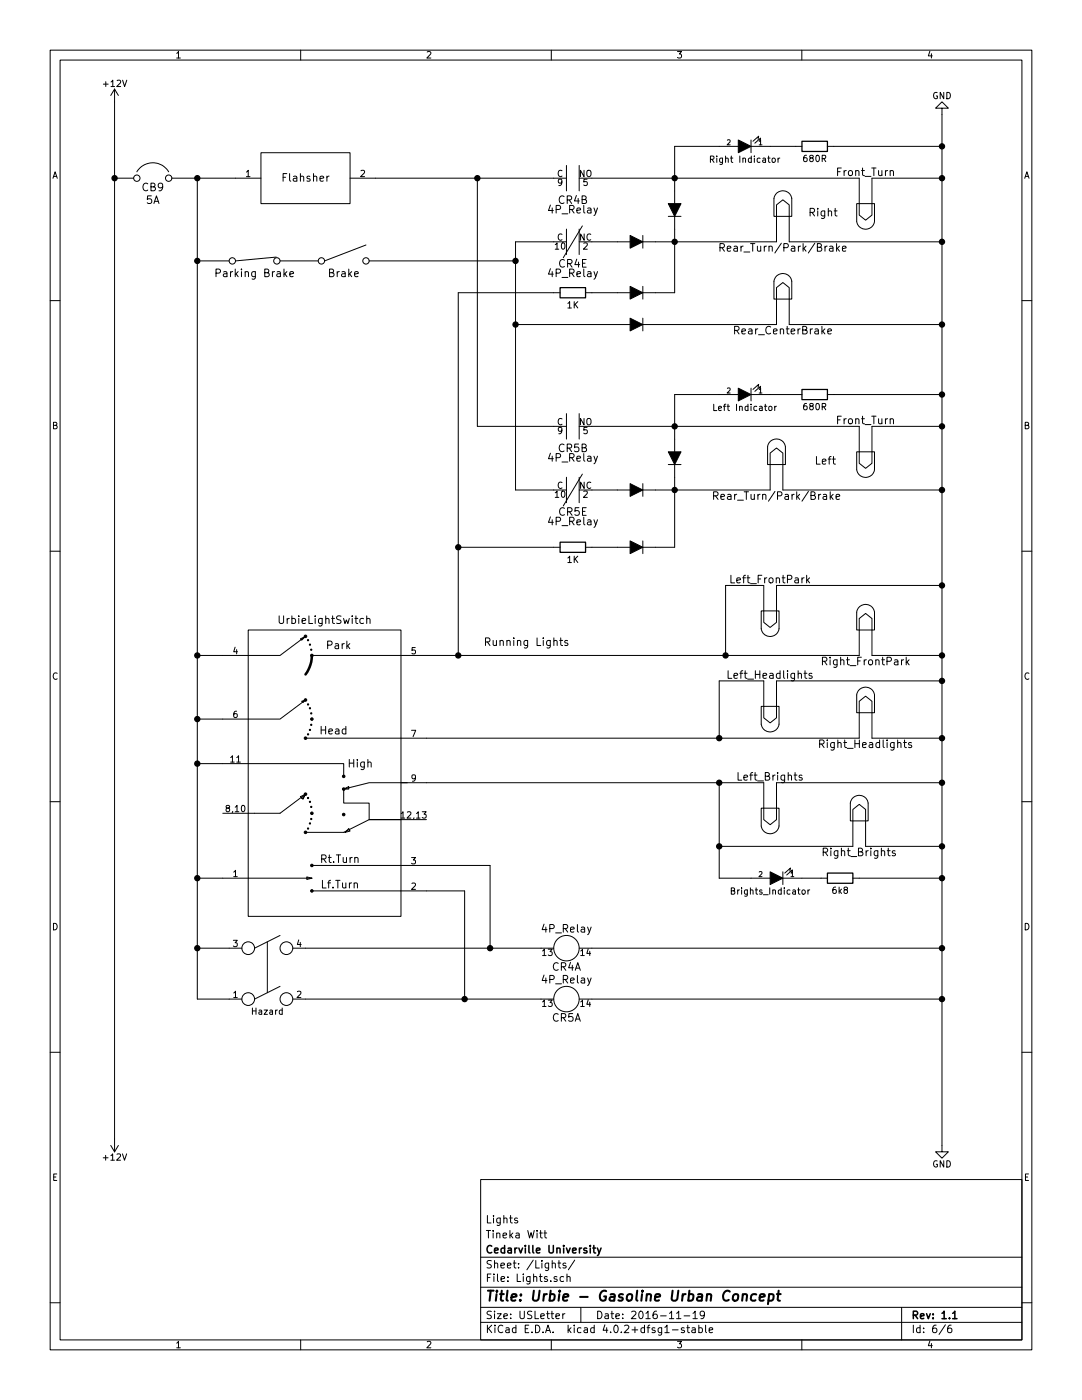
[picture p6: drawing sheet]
EESchema Schematic File Version 2
LIBS:UrbieSchematics-rescue
LIBS:power
LIBS:device
LIBS:transistors
LIBS:conn
LIBS:linear
LIBS:regul
LIBS:74xx
LIBS:cmos4000
LIBS:adc-dac
LIBS:memory
LIBS:xilinx
LIBS:microcontrollers
LIBS:dsp
LIBS:microchip
LIBS:analog_switches
LIBS:motorola
LIBS:texas
LIBS:intel
LIBS:audio
LIBS:interface
LIBS:digital-audio
LIBS:philips
LIBS:display
LIBS:cypress
LIBS:siliconi
LIBS:opto
LIBS:atmel
LIBS:contrib
LIBS:valves
LIBS:Supermileage
LIBS:UrbieSchematics-cache
EELAYER 25 0
EELAYER END
$Descr USLetter 8500 11000 portrait
encoding utf-8
Sheet 6 6
Title "Urbie - Gasoline Urban Concept"
Date "2016-11-19"
Rev "1.1"
Comp "Cedarville University"
Comment1 "Tineka Witt"
Comment2 "Lights"
Comment3 ""
Comment4 ""
$EndDescr
$Comp
L Light Rear_Turn/Park/Brake
U 1 1
P 6150 1750
F 0 "Rear_Turn/Park/Brake" H 6150 1550 60  0000 C CNN
F 1 "Light" H 6150 2050 60  0001 C CNN
F 2 "" H 6150 1750 60  0001 C CNN
F 3 "" H 6150 1750 60  0001 C CNN
	1    6150 1750
	1    0    0    -1  
$EndComp
$Comp
L Flahsher U?
U 1 1
P 2400 1400
F 0 "U?" H 2400 1300 60  0001 C CNN
F 1 "Flahsher" H 2400 1400 60  0000 C CNN
F 2 "" H 2850 1950 60  0001 C CNN
F 3 "" H 2850 1950 60  0001 C CNN
	1    2400 1400
	1    0    0    -1  
$EndComp
$Comp
L SW_SPST Brake
U 1 1
P 2700 2050
F 0 "Brake" H 2700 2200 60  0001 C CNN
F 1 "Brake" H 2700 1950 60  0000 C CNN
F 2 "" H 2700 2050 60  0000 C CNN
F 3 "" H 2700 2050 60  0000 C CNN
	1    2700 2050
	1    0    0    -1  
$EndComp
$Comp
L 4P_Relay CR4
U 2 1
P 4500 1400
F 0 "CR4" H 4500 1225 60  0000 C CNN
F 1 "4P_Relay" H 4500 1150 60  0000 C CNN
F 2 "" H 4500 1400 60  0000 C CNN
F 3 "" H 4500 1400 60  0000 C CNN
	2    4500 1400
	1    0    0    -1  
$EndComp
$Comp
L D D?
U 1 1
P 5300 1650
F 0 "D?" H 5300 1750 50  0001 C CNN
F 1 "D" H 5300 1550 50  0001 C CNN
F 2 "" H 5300 1650 50  0000 C CNN
F 3 "" H 5300 1650 50  0000 C CNN
	1    5300 1650
	0    -1   -1   0   
$EndComp
$Comp
L D D?
U 1 1
P 5000 1900
F 0 "D?" H 5000 2000 50  0001 C CNN
F 1 "D" H 5000 1800 50  0001 C CNN
F 2 "" H 5000 1900 50  0000 C CNN
F 3 "" H 5000 1900 50  0000 C CNN
	1    5000 1900
	-1   0    0    1   
$EndComp
$Comp
L D D?
U 1 1
P 5000 2300
F 0 "D?" H 5000 2400 50  0001 C CNN
F 1 "D" H 5000 2200 50  0001 C CNN
F 2 "" H 5000 2300 50  0000 C CNN
F 3 "" H 5000 2300 50  0000 C CNN
	1    5000 2300
	-1   0    0    1   
$EndComp
$Comp
L R 1K
U 1 1
P 4500 2300
F 0 "1K" V 4580 2300 50  0001 C CNN
F 1 "1K" V 4600 2300 50  0000 C CNN
F 2 "" V 4430 2300 50  0000 C CNN
F 3 "" H 4500 2300 50  0000 C CNN
	1    4500 2300
	0    1    1    0   
$EndComp
$Comp
L Light Front_Turn
U 1 1
P 6800 1550
F 0 "Front_Turn" H 6800 1350 60  0000 C CNN
F 1 "Light" H 6800 1850 60  0001 C CNN
F 2 "" H 6800 1550 60  0001 C CNN
F 3 "" H 6800 1550 60  0001 C CNN
	1    6800 1550
	-1   0    0    1   
$EndComp
$Comp
L GND #PWR?
U 1 1
P 7400 900
F 0 "#PWR?" H 7400 650 50  0001 C CNN
F 1 "GND" H 7400 750 50  0000 C CNN
F 2 "" H 7400 900 50  0000 C CNN
F 3 "" H 7400 900 50  0000 C CNN
	1    7400 900 
	-1   0    0    1   
$EndComp
$Comp
L GND #PWR?
U 1 1
P 7400 9000
F 0 "#PWR?" H 7400 8750 50  0001 C CNN
F 1 "GND" H 7400 8850 50  0000 C CNN
F 2 "" H 7400 9000 50  0000 C CNN
F 3 "" H 7400 9000 50  0000 C CNN
	1    7400 9000
	1    0    0    -1  
$EndComp
$Comp
L 4P_Relay CR5
U 2 1
P 4500 3350
F 0 "CR5" H 4500 3175 60  0000 C CNN
F 1 "4P_Relay" H 4500 3100 60  0000 C CNN
F 2 "" H 4500 3350 60  0000 C CNN
F 3 "" H 4500 3350 60  0000 C CNN
	2    4500 3350
	1    0    0    -1  
$EndComp
$Comp
L D D?
U 1 1
P 5000 3850
F 0 "D?" H 5000 3950 50  0001 C CNN
F 1 "D" H 5000 3750 50  0001 C CNN
F 2 "" H 5000 3850 50  0000 C CNN
F 3 "" H 5000 3850 50  0000 C CNN
	1    5000 3850
	-1   0    0    1   
$EndComp
$Comp
L D D?
U 1 1
P 5300 3600
F 0 "D?" H 5300 3700 50  0001 C CNN
F 1 "D" H 5300 3500 50  0001 C CNN
F 2 "" H 5300 3600 50  0000 C CNN
F 3 "" H 5300 3600 50  0000 C CNN
	1    5300 3600
	0    -1   -1   0   
$EndComp
$Comp
L Light Rear_Turn/Park/Brake
U 1 1
P 6100 3700
F 0 "Rear_Turn/Park/Brake" H 6100 3500 60  0000 C CNN
F 1 "Light" H 6100 4000 60  0001 C CNN
F 2 "" H 6100 3700 60  0001 C CNN
F 3 "" H 6100 3700 60  0001 C CNN
	1    6100 3700
	1    0    0    -1  
$EndComp
$Comp
L Light Front_Turn
U 1 1
P 6800 3500
F 0 "Front_Turn" H 6800 3300 60  0000 C CNN
F 1 "Light" H 6800 3800 60  0001 C CNN
F 2 "" H 6800 3500 60  0001 C CNN
F 3 "" H 6800 3500 60  0001 C CNN
	1    6800 3500
	-1   0    0    1   
$EndComp
$Comp
L 4P_Relay CR4
U 5 1
P 4500 1900
F 0 "CR4" H 4500 1725 60  0000 C CNN
F 1 "4P_Relay" H 4500 1650 60  0000 C CNN
F 2 "" H 4500 1900 60  0000 C CNN
F 3 "" H 4500 1900 60  0000 C CNN
	5    4500 1900
	1    0    0    -1  
$EndComp
$Comp
L 4P_Relay CR5
U 5 1
P 4500 3850
F 0 "CR5" H 4500 3675 60  0000 C CNN
F 1 "4P_Relay" H 4500 3600 60  0000 C CNN
F 2 "" H 4500 3850 60  0000 C CNN
F 3 "" H 4500 3850 60  0000 C CNN
	5    4500 3850
	1    0    0    -1  
$EndComp
$Comp
L R 1K
U 1 1
P 4500 4300
F 0 "1K" V 4580 4300 50  0001 C CNN
F 1 "1K" V 4600 4300 50  0000 C CNN
F 2 "" V 4430 4300 50  0000 C CNN
F 3 "" H 4500 4300 50  0000 C CNN
	1    4500 4300
	0    1    1    0   
$EndComp
$Comp
L D D?
U 1 1
P 5000 4300
F 0 "D?" H 5000 4400 50  0001 C CNN
F 1 "D" H 5000 4200 50  0001 C CNN
F 2 "" H 5000 4300 50  0000 C CNN
F 3 "" H 5000 4300 50  0000 C CNN
	1    5000 4300
	-1   0    0    1   
$EndComp
Text Notes 6400 3650 0    60   ~ 0
Left
$Comp
L Light Left_FrontPark
U 1 1
P 6050 4750
F 0 "Left_FrontPark" H 6050 4550 60  0000 C CNN
F 1 "Light" H 6050 5050 60  0001 C CNN
F 2 "" H 6050 4750 60  0001 C CNN
F 3 "" H 6050 4750 60  0001 C CNN
	1    6050 4750
	-1   0    0    1   
$EndComp
$Comp
L Light Right_FrontPark
U 1 1
P 6800 5000
F 0 "Right_FrontPark" H 6800 4800 60  0000 C CNN
F 1 "Light" H 6800 5300 60  0001 C CNN
F 2 "" H 6800 5000 60  0001 C CNN
F 3 "" H 6800 5000 60  0001 C CNN
	1    6800 5000
	1    0    0    -1  
$EndComp
$Comp
L Light Left_Headlights
U 1 1
P 6050 5500
F 0 "Left_Headlights" H 6050 5300 60  0000 C CNN
F 1 "Light" H 6050 5800 60  0001 C CNN
F 2 "" H 6050 5500 60  0001 C CNN
F 3 "" H 6050 5500 60  0001 C CNN
	1    6050 5500
	-1   0    0    1   
$EndComp
$Comp
L Light Right_Headlights
U 1 1
P 6800 5650
F 0 "Right_Headlights" H 6800 5450 60  0000 C CNN
F 1 "Light" H 6800 5950 60  0001 C CNN
F 2 "" H 6800 5650 60  0001 C CNN
F 3 "" H 6800 5650 60  0001 C CNN
	1    6800 5650
	1    0    0    -1  
$EndComp
$Comp
L Light Left_Brights
U 1 1
P 6050 6300
F 0 "Left_Brights" H 6050 6100 60  0000 C CNN
F 1 "Light" H 6050 6600 60  0001 C CNN
F 2 "" H 6050 6300 60  0001 C CNN
F 3 "" H 6050 6300 60  0001 C CNN
	1    6050 6300
	-1   0    0    1   
$EndComp
$Comp
L Light Right_Brights
U 1 1
P 6750 6500
F 0 "Right_Brights" H 6750 6300 60  0000 C CNN
F 1 "Light" H 6750 6800 60  0001 C CNN
F 2 "" H 6750 6500 60  0001 C CNN
F 3 "" H 6750 6500 60  0001 C CNN
	1    6750 6500
	1    0    0    -1  
$EndComp
$Comp
L LED Brights_Indicator
U 1 1
P 6100 6900
F 0 "Brights_Indicator" H 6150 7000 50  0000 C CNN
F 1 "LED" H 6100 6800 50  0001 C CNN
F 2 "" H 6100 6900 50  0000 C CNN
F 3 "" H 6100 6900 50  0000 C CNN
	1    6100 6900
	-1   0    0    1   
$EndComp
$Comp
L R 680Ohm
U 1 1
P 6600 6900
F 0 "680Ohm" V 6680 6900 50  0001 C CNN
F 1 "6k8" V 6700 6900 50  0000 C CNN
F 2 "" V 6530 6900 50  0000 C CNN
F 3 "" H 6600 6900 50  0000 C CNN
	1    6600 6900
	0    1    1    0   
$EndComp
$Comp
L Switch_DPST Hazard
U 1 1
P 2100 7650
F 0 "Hazard" H 2400 7700 50  0001 C CNN
F 1 "Hazard" H 2100 7350 50  0000 C CNN
F 2 "" H 2100 7650 50  0000 C CNN
F 3 "" H 2100 7650 50  0000 C CNN
	1    2100 7650
	1    0    0    -1  
$EndComp
$Comp
L 4P_Relay CR4
U 1 1
P 4450 7450
F 0 "CR4" H 4450 7300 60  0000 C CNN
F 1 "4P_Relay" H 4450 7600 60  0000 C CNN
F 2 "" H 4450 7450 60  0000 C CNN
F 3 "" H 4450 7450 60  0000 C CNN
	1    4450 7450
	1    0    0    -1  
$EndComp
$Comp
L 4P_Relay CR5
U 1 1
P 4450 7850
F 0 "CR5" H 4450 7700 60  0000 C CNN
F 1 "4P_Relay" H 4450 8000 60  0000 C CNN
F 2 "" H 4450 7850 60  0000 C CNN
F 3 "" H 4450 7850 60  0000 C CNN
	1    4450 7850
	1    0    0    -1  
$EndComp
$Comp
L Light Rear_CenterBrake
U 1 1
P 6150 2400
F 0 "Rear_CenterBrake" H 6150 2200 60  0000 C CNN
F 1 "Light" H 6150 2700 60  0001 C CNN
F 2 "" H 6150 2400 60  0001 C CNN
F 3 "" H 6150 2400 60  0001 C CNN
	1    6150 2400
	1    0    0    -1  
$EndComp
$Comp
L D D?
U 1 1
P 5000 2550
F 0 "D?" H 5000 2650 50  0001 C CNN
F 1 "D" H 5000 2450 50  0001 C CNN
F 2 "" H 5000 2550 50  0000 C CNN
F 3 "" H 5000 2550 50  0000 C CNN
	1    5000 2550
	-1   0    0    1   
$EndComp
Text Notes 6350 1700 0    60   ~ 0
Right
$Comp
L CB CB9
U 1 1
P 1200 1400
F 0 "CB9" H 1200 1325 60  0000 C CNN
F 1 "5A" H 1200 1225 60  0000 C CNN
F 2 "" H 1200 1400 60  0000 C CNN
F 3 "" H 1200 1400 60  0000 C CNN
	1    1200 1400
	1    0    0    -1  
$EndComp
$Comp
L +12V #PWR?
U 1 1
P 900 800
F 0 "#PWR?" H 900 650 50  0001 C CNN
F 1 "+12V" H 900 940 50  0000 C CNN
F 2 "" H 900 800 50  0000 C CNN
F 3 "" H 900 800 50  0000 C CNN
	1    900  800 
	1    0    0    -1  
$EndComp
$Comp
L +12V #PWR?
U 1 1
P 900 8950
F 0 "#PWR?" H 900 8800 50  0001 C CNN
F 1 "+12V" H 900 9090 50  0000 C CNN
F 2 "" H 900 8950 50  0000 C CNN
F 3 "" H 900 8950 50  0000 C CNN
	1    900  8950
	-1   0    0    1   
$EndComp
$Comp
L LED D?
U 1 1
P 5850 3100
F 0 "D?" H 5850 3200 50  0001 C CNN
F 1 "Left Indicator" H 5850 3200 50  0000 C CNN
F 2 "" H 5850 3100 50  0000 C CNN
F 3 "" H 5850 3100 50  0000 C CNN
	1    5850 3100
	-1   0    0    1   
$EndComp
Wire Wire Line
	1550 1400 1550 7850
Wire Wire Line
	1350 1400 1850 1400
Connection ~ 1550 1400
Connection ~ 1550 2050
Wire Wire Line
	2950 1400 4350 1400
Wire Wire Line
	3750 1400 3750 3350
Wire Wire Line
	3750 3350 4350 3350
Connection ~ 3750 1400
Wire Wire Line
	4050 1900 4050 3850
Wire Wire Line
	4050 3850 4350 3850
Wire Wire Line
	4650 1400 6750 1400
Wire Wire Line
	5300 1150 5300 1500
Connection ~ 5300 1400
Wire Wire Line
	4650 1900 4850 1900
Wire Wire Line
	4350 2300 3600 2300
Wire Wire Line
	3600 2300 3600 5150
Wire Wire Line
	3350 5150 6750 5150
Connection ~ 3600 5150
Wire Wire Line
	4650 2300 4850 2300
Wire Wire Line
	5150 1900 6100 1900
Wire Wire Line
	5300 1800 5300 2300
Connection ~ 5300 1900
Wire Wire Line
	5300 2300 5150 2300
Wire Wire Line
	7400 1400 6850 1400
Wire Wire Line
	7400 900  7400 9000
Connection ~ 7400 1400
Wire Wire Line
	6200 1900 7400 1900
Connection ~ 7400 1900
Wire Wire Line
	4650 3850 4850 3850
Wire Wire Line
	4650 3350 6750 3350
Connection ~ 5300 3350
Wire Wire Line
	6850 3350 7400 3350
Connection ~ 7400 3350
Wire Wire Line
	7400 3850 6150 3850
Connection ~ 7400 3850
Wire Wire Line
	5300 3750 5300 4300
Wire Wire Line
	5150 3850 6050 3850
Connection ~ 5300 3850
Wire Wire Line
	3600 4300 4350 4300
Connection ~ 3600 4300
Wire Wire Line
	4650 4300 4850 4300
Wire Wire Line
	5300 4300 5150 4300
Wire Wire Line
	6850 5150 7400 5150
Connection ~ 7400 5150
Wire Wire Line
	7400 4600 6100 4600
Connection ~ 7400 4600
Wire Wire Line
	5700 4600 6000 4600
Wire Wire Line
	5700 4600 5700 5150
Connection ~ 5700 5150
Wire Wire Line
	1750 5150 1550 5150
Connection ~ 1550 5150
Wire Wire Line
	1550 5650 1750 5650
Connection ~ 1550 5650
Wire Wire Line
	1750 6000 1550 6000
Connection ~ 1550 6000
Wire Wire Line
	1750 6900 1550 6900
Connection ~ 1550 6900
Wire Wire Line
	3350 5800 6750 5800
Wire Wire Line
	5650 5800 5650 5350
Wire Wire Line
	5650 5350 6000 5350
Connection ~ 5650 5800
Wire Wire Line
	6850 5800 7400 5800
Connection ~ 7400 5800
Wire Wire Line
	6100 5350 7400 5350
Connection ~ 7400 5350
Wire Wire Line
	3350 6150 6000 6150
Wire Wire Line
	6100 6150 7400 6150
Connection ~ 7400 6150
Wire Wire Line
	5650 6150 5650 6900
Wire Wire Line
	5650 6650 6700 6650
Connection ~ 5650 6150
Wire Wire Line
	6800 6650 7400 6650
Connection ~ 7400 6650
Wire Wire Line
	5650 6900 5900 6900
Connection ~ 5650 6650
Wire Wire Line
	6450 6900 6300 6900
Wire Wire Line
	6750 6900 7400 6900
Connection ~ 7400 6900
Wire Wire Line
	3350 6800 3850 6800
Wire Wire Line
	3850 6800 3850 7450
Wire Wire Line
	2400 7450 4250 7450
Connection ~ 3850 7450
Wire Wire Line
	1550 7850 1800 7850
Wire Wire Line
	1800 7450 1550 7450
Connection ~ 1550 7450
Wire Wire Line
	3350 7000 3650 7000
Wire Wire Line
	3650 7000 3650 7850
Wire Wire Line
	2400 7850 4250 7850
Connection ~ 3650 7850
Wire Wire Line
	4650 7850 7400 7850
Connection ~ 7400 7850
Wire Wire Line
	4650 7450 7400 7450
Connection ~ 7400 7450
Connection ~ 4050 2550
Wire Wire Line
	6200 2550 7400 2550
Connection ~ 7400 2550
Wire Wire Line
	5150 2550 6100 2550
Wire Wire Line
	4850 2550 4050 2550
Wire Wire Line
	1050 1400 900  1400
Wire Wire Line
	900  800  900  8950
Connection ~ 900  1400
Wire Wire Line
	4350 1900 4050 1900
Wire Wire Line
	2900 2050 4050 2050
Connection ~ 4050 2050
Wire Wire Line
	5300 3100 5300 3450
Wire Wire Line
	5300 3100 5650 3100
$Comp
L R R?
U 1 1
P 6400 3100
F 0 "R?" V 6480 3100 50  0001 C CNN
F 1 "680R" V 6500 3100 50  0000 C CNN
F 2 "" V 6330 3100 50  0000 C CNN
F 3 "" H 6400 3100 50  0000 C CNN
	1    6400 3100
	0    1    1    0   
$EndComp
Wire Wire Line
	6050 3100 6250 3100
Wire Wire Line
	6550 3100 7400 3100
Connection ~ 7400 3100
$Comp
L LED D?
U 1 1
P 5850 1150
F 0 "D?" H 5850 1250 50  0001 C CNN
F 1 "Right Indicator" H 5850 1250 50  0000 C CNN
F 2 "" H 5850 1150 50  0000 C CNN
F 3 "" H 5850 1150 50  0000 C CNN
	1    5850 1150
	-1   0    0    1   
$EndComp
$Comp
L R R?
U 1 1
P 6400 1150
F 0 "R?" V 6480 1150 50  0001 C CNN
F 1 "680R" V 6500 1150 50  0000 C CNN
F 2 "" V 6330 1150 50  0000 C CNN
F 3 "" H 6400 1150 50  0000 C CNN
	1    6400 1150
	0    1    1    0   
$EndComp
Wire Wire Line
	6550 1150 7400 1150
Connection ~ 7400 1150
Wire Wire Line
	6250 1150 6050 1150
Wire Wire Line
	5650 1150 5300 1150
Text Notes 3800 5075 0    60   ~ 0
Running Lights
$Comp
L UrbieLightSwitch-RESCUE-UrbieSchematics SW?
U 1 1
P 3250 6250
F 0 "SW?" H 2550 5225 60  0001 C CNN
F 1 "UrbieLightSwitch" H 2550 7625 60  0000 C CNN
F 2 "" H 3600 5700 60  0001 C CNN
F 3 "" H 3600 5700 60  0001 C CNN
	1    3250 6250
	1    0    0    -1  
$EndComp
$Comp
L SW_SPST Brake?
U 1 2
P 2000 2050
F 0 "Brake?" H 2000 2200 60  0001 C CNN
F 1 "Parking Brake" H 2000 1950 60  0000 C CNN
F 2 "" H 2000 2050 60  0000 C CNN
F 3 "" H 2000 2050 60  0000 C CNN
	1    2000 2050
	1    0    0    -1  
$EndComp
Wire Wire Line
	1575 2050 1800 2050
Wire Wire Line
	2200 2050 2500 2050
$EndSCHEMATC
